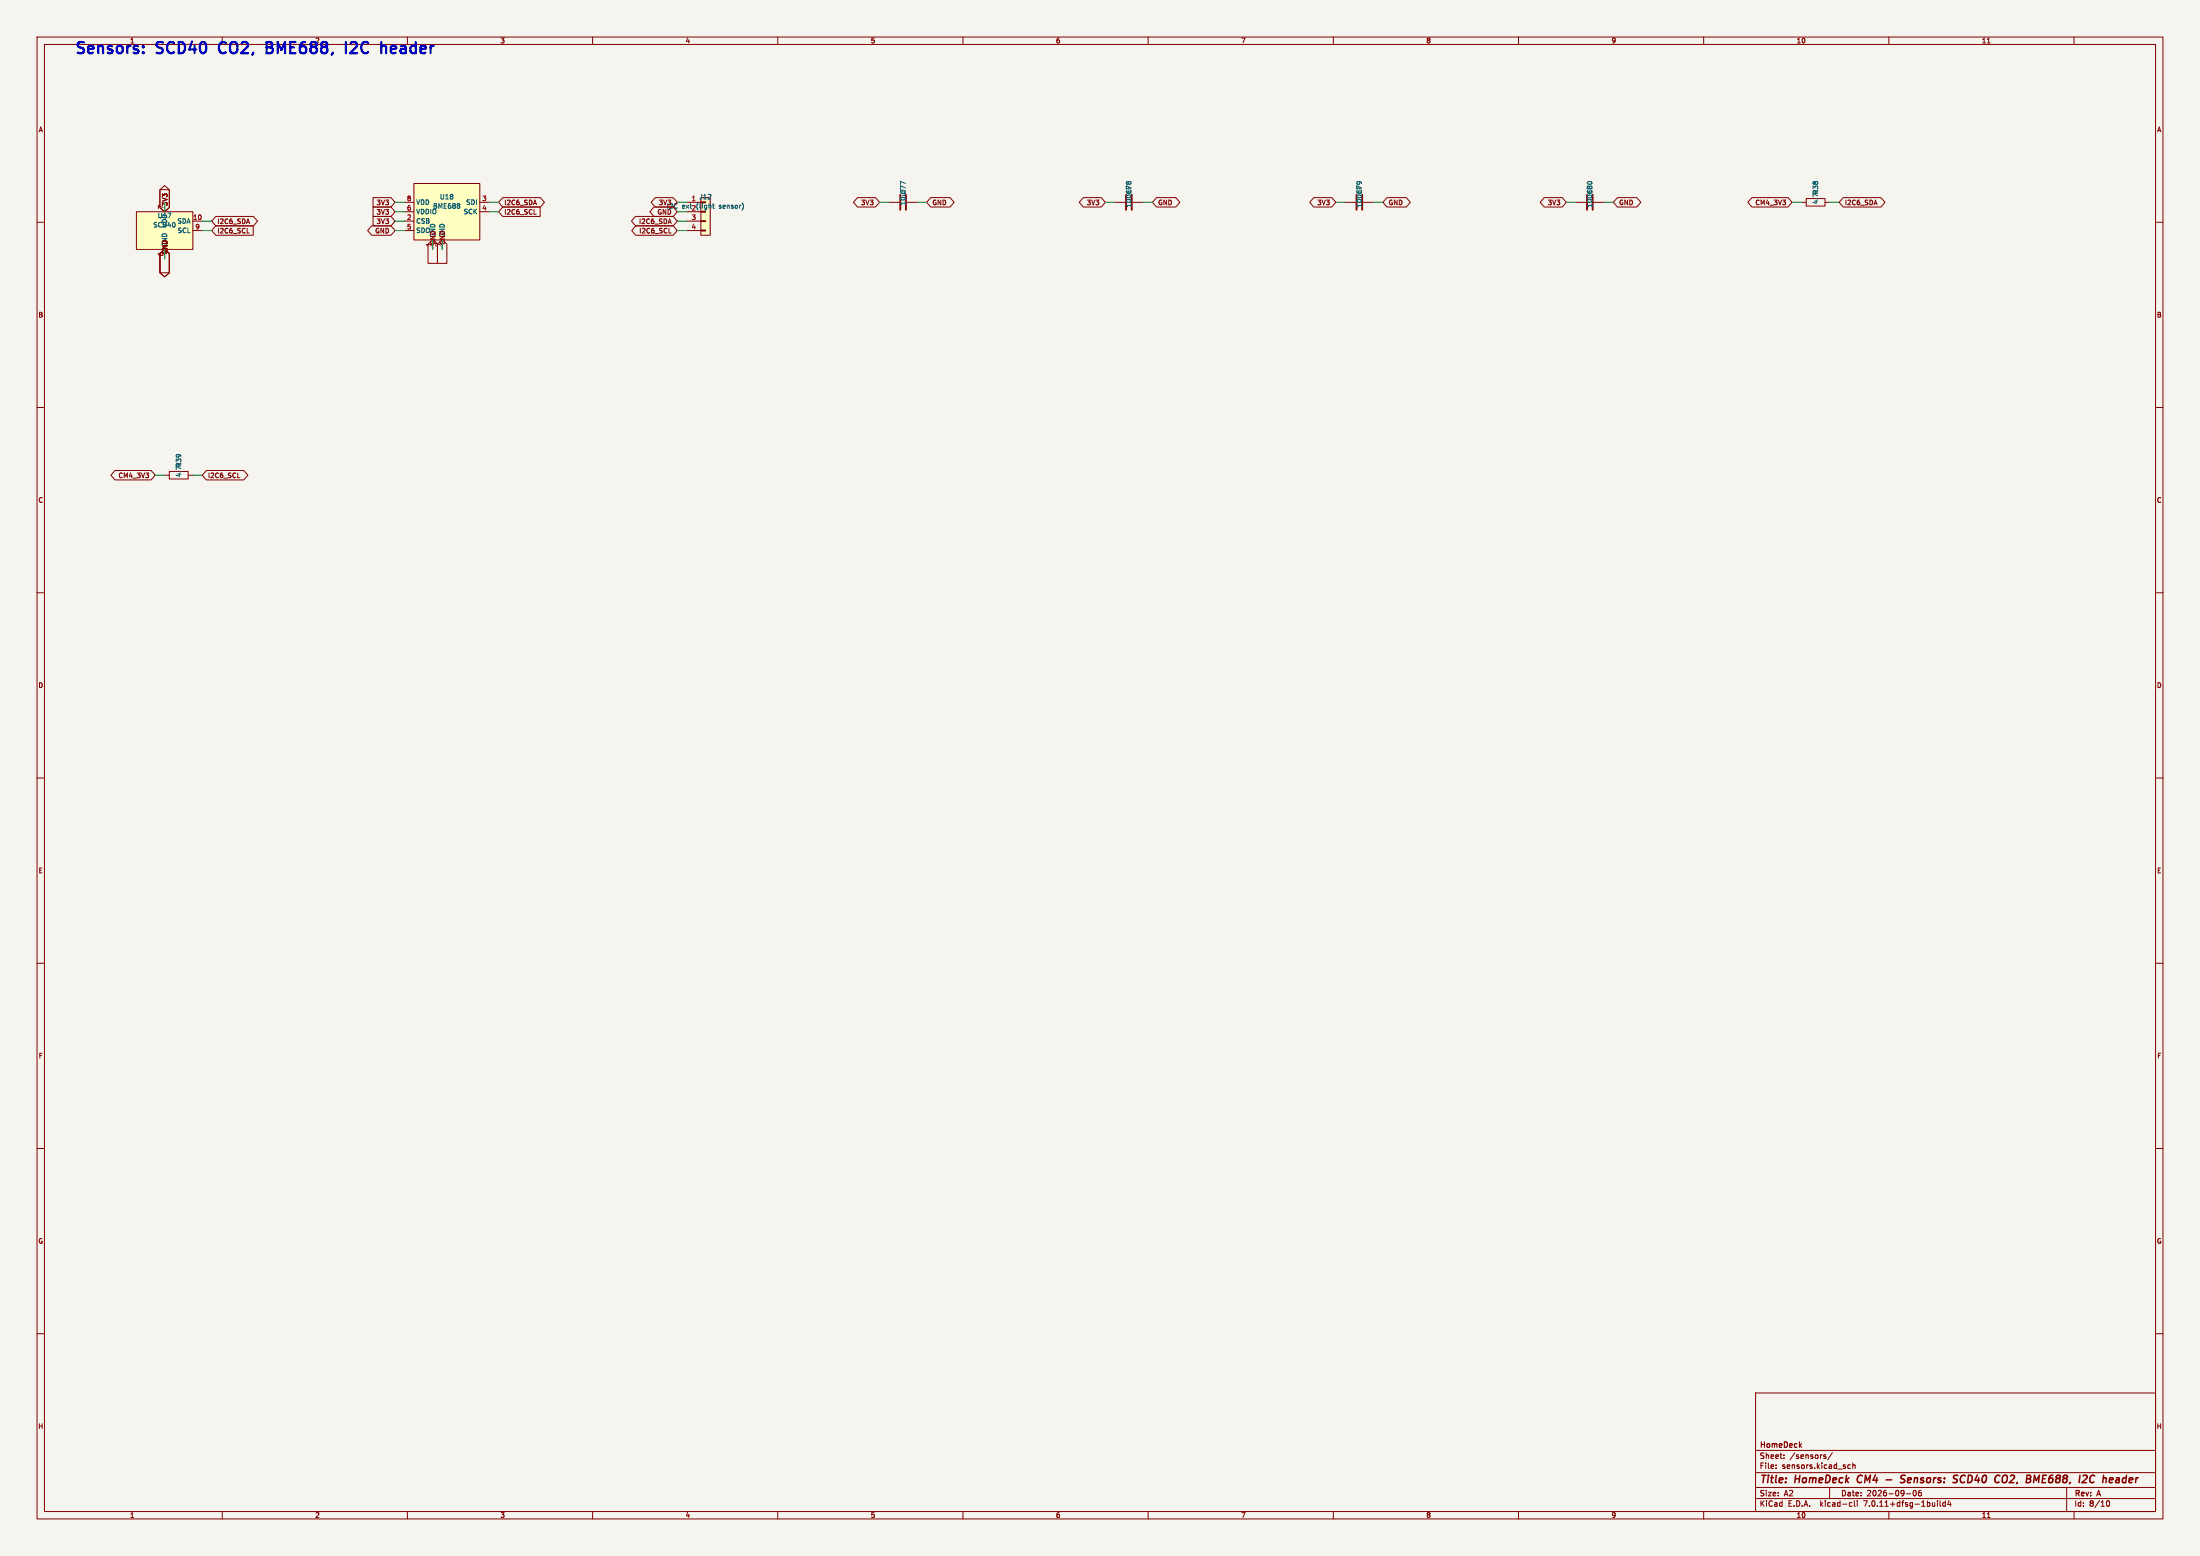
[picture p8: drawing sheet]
<svg xmlns="http://www.w3.org/2000/svg" width="594mm" height="420mm" viewBox="0 0 594 420" stroke-linecap="round" stroke-linejoin="round" font-family="sans-serif">
<path d="M0 0h594v420h-594z" fill="#f5f4ef" stroke="#f5f4ef" stroke-width=".27"/>
<g fill="none" stroke="#840000" stroke-width=".27">
<path d="M10 10h574v400h-574zM12 12h570v396h-570zM60 10v2M110 10v2M160 10v2M210 10v2M260 10v2M310 10v2M360 10v2M410 10v2M460 10v2M510 10v2"/>
<path d="M536.6 11.6h.7M560 10v2M10 60h2M36.8 57.2h15.3v10.1h-15.3zM43.2 51.2h2.5v4.8l-1.3 1.2-1.2-1.2zM43.2 51.2l1.2-1.1 1.3 1.1v4.8l-1.3 1.2-1.2-1.2zM44.4 54.6v2.6M52.1 59.7h2.5M58.3 58.4h10.1l1.1 1.3-1.1 1.3h-10.1l-1.2-1.3zM100.7 53.3h4.9l1.1 1.3-1.1 1.3h-4.9zM100.7 55.9h4.9l1.1 1.3-1.1 1.2h-4.9zM100.7 58.4h4.9l1.1 1.3-1.1 1.3h-4.9z"/>
<path d="M109.2 59.7h2.6M109.2 54.6h2.6M109.2 57.2h2.6M111.8 49.5h17.7v15.3h-17.7zM129.5 54.6h2.6M129.5 57.2h2.6M135.7 53.3h10.2l1.1 1.3-1.1 1.3h-10.2l-1.1-1.3zM135.7 55.9h10.1v2.5h-10.1l-1.1-1.2zM144.2 57.8h.6M171.6 58.4h10.2l1.1 1.3-1.1 1.3h-10.2l-1.1-1.3zM176.6 55.9h5.2l1.1 1.3-1.1 1.2h-5.2l-1.1-1.2zM176.9 53.3h4.9l1.1 1.3-1.1 1.3h-4.9l-1.1-1.3z"/>
<path d="M185.4 59.7h3.8M185.4 54.6h3.8M185.4 57.2h3.8M189.2 59.6h1.3v.2h-1.3zM189.2 53.3h2.6v10.2h-2.6zM231.5 53.3h4.9l1.1 1.3-1.1 1.3h-4.9l-1.1-1.3zM240 54.6h2.8M244.9 54.6h2.7M251.3 53.3h5.2l1.1 1.3-1.1 1.3h-5.2l-1.1-1.3zM292.5 53.3h4.8l1.1 1.3-1.1 1.3h-4.8l-1.1-1.3zM301 54.6h2.8M305.8 54.6h2.8"/>
<path d="M312.3 53.3h5.2l1.1 1.3-1.1 1.3h-5.2l-1.2-1.3zM354.7 53.3h4.9l1.1 1.3-1.1 1.3h-4.9l-1.1-1.3zM363.2 54.6h2.8M368 54.6h2.8M374.5 53.3h5.2l1.1 1.3-1.1 1.3h-5.2l-1.1-1.3zM417 53.3h4.8l1.1 1.3-1.1 1.3h-4.8l-1.2-1.3zM425.4 54.6h2.8M430.3 54.6h2.8M436.7 53.3h5.2l1.1 1.3-1.1 1.3h-5.2l-1.1-1.3zM473 53.3h9.8l1.1 1.3-1.1 1.3h-9.8l-1.1-1.3zM486.4 54.6h1.3M487.7 53.6h5.1v2h-5.1z"/>
<path d="M492.8 54.6h1.2M497.7 53.3h10.1l1.2 1.3-1.2 1.3h-10.1l-1.1-1.3zM582 60h2M43.2 68.4l1.2-1.1 1.3 1.1v5.2l-1.3 1.1-1.2-1.1zM43.2 68.4l1.2-1.1 1.3 1.1v5.2h-2.5zM44.4 67.3v2.6M52.1 62.2h2.5M58.3 61h10.1v2.5h-10.1l-1.2-1.3zM66.7 62.9h.6M100.4 61h5.2l1.1 1.2-1.1 1.3h-5.2l-1.1-1.3zM109.2 62.2h2.6M115.6 65.9l1.2-1.1 1.3 1.1v5.2h-2.5z"/>
<path d="M116.8 64.8v2.5M118.1 65.9l1.3-1.1 1.3 1.1v5.2h-2.6zM119.4 64.8v2.5M171.7 61h10.1l1.1 1.2-1.1 1.3h-10.1l-1.1-1.3zM180.6 62.9h.6M185.4 62.2h3.8M189.2 62.1h1.3v.3h-1.3zM10 110h2M582 110h2M31.1 127h9.7l1.1 1.3-1.1 1.2h-9.7l-1.2-1.2zM44.4 128.3h1.3M45.7 127.3h5.1v2h-5.1z"/>
<path d="M50.8 128.3h1.3M55.7 127h10.1l1.1 1.3-1.1 1.2h-10.1l-1.1-1.2zM64.2 128.9h.6M10 160h2M582 160h2M10 210h2M582 210h2M10 260h2M582 260h2M10 310h2M582 310h2M10 360h2"/>
<path d="M474 376h108v32h-108zM582 360h2M474 397.5h108M474 391.5h108M479.5 396.2v.2M479.5 395.4v.2M481.7 393.5v.2M481.7 392.7v.2M492.5 393.1l.5 .1v.3l-.2 .2-.4-.1M492.5 392.7h.5M494.7 392.1l-1.2 1.9M499.6 395.4h-.4l-.3 .3 .1 .6h.6"/>
<path d="M500.2 395.5l.6-.1 .1 1M500.2 394.9v1.5M60 408v2M110 408v2M160 408v2M210 408v2M260 408v2M310 408v2M360 408v2M410 408v2M460 408v2M474 404.5h108"/>
<path d="M474 401.5h108M494 401.5v3M499.6 405.6h.4M500 406.5l-.4 .1M500.7 405.1v1.3l.2 .2M501.5 405.1v.1M501.5 405.6v1M510 408v2M514.7 403.2h1.2M516.7 402.3h.2a.8 .8 0 0 1 .5 .7 .8 .8 0 0 1-.5 .8 1 1 0 0 1-.2-1.5zM518.7 402.3h-.5l-.2 .3v.9l.2 .3 .5-.2v-.7l-.5-.1-.2 .3M523.1 405.1v.1"/>
<path d="M523.1 405.6v1M523.8 405.1v1.3l.2 .2M525.2 405.6h-.4l-.3 .3 .2 .6h.5M525.2 405.1v1.5M526.2 405l-.3 1.1h.9M526.6 405.6v1M536.6 409.6h.7M558 401.5v6.5M560 408v2M568.7 405.6l.4-.5a.8 .8 0 0 1 .5 .7 .8 .8 0 0 1-.5 .8l-.4-.6"/>
</g>
<path d="M501.8 398.5l-.3 .8 .2 .8M509.3 399.4h1.5M514.4 398.3l-.7-.1-.3 .2-.1 .6 .8 .3 .2 .5-.5 .4-.7-.1M528.4 398.2l.2 .1M530.1 398.2a1.03 1.03 0 0 0-.8 1 1.03 1.03 0 0 0 .7 1M540.7 398.9a.71 .71 0 0 1 .5-.7 .71 .71 0 0 1 .7 .3 1.47 1.47 0 0 1-.5 1.7h-.4l-.4-.3M549.8 399.6l.8-1.4-.2 2M564.3 399.9l.5 .3 .6-.2M565.6 398.4l-.6-.2-.6 .5M573.5 398.9l-.4 .3-.1 .6 .2 .3 .5 .1" fill="none" stroke="#840000" stroke-width=".4"/>
<g fill="#ffffc2" stroke="#ffffc2" stroke-width=".27">
<path d="M111.8 49.5h17.7v15.3h-17.7z"/>
<path d="M36.8 57.2h15.3v10.1h-15.3z"/>
<path d="M189.2 53.3h2.6v10.2h-2.6z"/>
</g>
<path d="M124.1 55.1v.3M124.1 55.6v.5M192.4 55.4h.5M192.6 56l.3 .2" fill="none" stroke="#006464" stroke-width=".27"/>
<path d="M243.1 52.6v4M244.6 52.6v4M304 52.6v4M305.6 52.6v4M366.3 52.6v4M367.8 52.6v4M428.5 52.6v4M430 52.6v4" fill="none" stroke="#840000" stroke-width=".51"/>
<path d="M59.4 11.8a2.08 2.08 0 0 0 0 2.1M72 12.8h1M73 12.8l.4 .1M73.4 11.6l-.4-.2h-1v3l1.4-.2M73.4 12.5l-.4 .3M93.4 11.4v3M96.1 11.5l-1-.1-.4 .2M96.3 12.6l-1.8 1.8h1.9M106.8 12.5l-.8-.1-.5 .4 .2 1.4 .3 .2 .8-.2M107 13.1l-1.5 .3" fill="none" stroke="#0000c2" stroke-width=".6"/>
<g fill="none" stroke="#009600" stroke-width=".27">
<path d="M44.4 54.6v2.6M54.6 59.7h2.5M106.7 54.6h2.5M106.7 59.7h2.5M106.7 57.2h2.5M132.1 54.6h2.5M132.1 57.2h2.5M182.9 54.6h2.5M182.9 59.7h2.5M182.9 57.2h2.5M237.5 54.6h2.5M247.6 54.6h2.6"/>
<path d="M298.4 54.6h2.6M308.6 54.6h2.5M360.7 54.6h2.5M370.8 54.6h2.6M422.9 54.6h2.5M433.1 54.6h2.5M483.9 54.6h2.5M494 54.6h2.6M44.4 67.3v2.6M54.6 62.2h2.5M106.7 62.2h2.5M116.8 64.8v2.5"/>
<path d="M119.4 64.8v2.5M182.9 62.2h2.5M41.9 128.3h2.5M52.1 128.3h2.5"/>
</g>
<g font-size="4.2" fill="#0000c2">
<text x="20" y="14.7">Sensors:</text>
<text x="42.5" y="14.7">SCD40</text>
<text x="60.5" y="14.7">CO2,</text>
<text x="74.5" y="14.7">BME688,</text>
<text x="97.1" y="14.7">I2C</text>
<text x="107.9" y="14.7">header</text>
</g>
<g font-size="2.8" fill="#840000">
<text x="475" y="400.9">Title:</text>
<text x="484.7" y="400.9">HomeDeck</text>
<text x="502.3" y="400.9">CM4</text>
<text x="515.6" y="400.9">Sensors:</text>
<text x="530.6" y="400.9">SCD40</text>
<text x="542.7" y="400.9">CO2,</text>
<text x="551.9" y="400.9">BME688,</text>
<text x="567" y="400.9">I2C</text>
<text x="574.2" y="400.9">header</text>
</g>
<g font-size="2.1" fill="#840000">
<text x="475" y="394">Sheet:</text>
<text x="475" y="391.2">HomeDeck</text>
<text x="483.2" y="394">/sensors/</text>
<text x="475" y="396.7">File:</text>
<text x="481.1" y="396.7">sensors.kicad_sch</text>
<text x="475" y="406.9">KiCad</text>
<text x="475" y="404.1">Size:</text>
<text x="481.7" y="404.1">A2</text>
<text x="482.7" y="406.9">E.D.A.</text>
<text x="491.6" y="406.9">kicad-cli</text>
<text x="497" y="404.1">Date:</text>
<text x="503.5" y="406.9">7.0.11+dfsg-1build4</text>
<text x="504" y="404.1">2026-09-06</text>
<text x="560" y="404.3">Rev:</text>
<text x="560" y="406.9">Id:</text>
<text x="564.1" y="406.9">8/10</text>
<text x="566.4" y="404.3">A</text>
</g>
<g font-size="1.8" fill="#0000c2">
<text x="35" y="11.9">1</text>
<text x="85" y="11.9">2</text>
</g>
<g font-size="1.8" fill="#840000">
<text x="135" y="11.9">3</text>
<text x="185" y="11.9">4</text>
<text x="235" y="11.9">5</text>
<text x="285" y="11.9">6</text>
<text x="335" y="11.9">7</text>
<text x="385" y="11.9">8</text>
<text x="435" y="11.9">9</text>
<text x="485" y="11.9">10</text>
<text x="535" y="11.9">11</text>
<text x="10.3" y="35.9">A</text>
<text x="582.3" y="35.9">A</text>
<text x="45.4" y="55.7" transform="rotate(-90 45.4 55.7)">3V3</text>
<text x="101.5" y="55.6">3V3</text>
<text x="101.5" y="58.1">3V3</text>
<text x="136" y="55.6">I2C6_SDA</text>
<text x="136" y="58.1">I2C6_SCL</text>
<text x="177.4" y="58.1">GND</text>
<text x="177.7" y="55.6">3V3</text>
<text x="179.9" y="56.5">I2C</text>
<text x="232.4" y="55.6">3V3</text>
<text x="251.6" y="55.6">GND</text>
<text x="293.3" y="55.6">3V3</text>
<text x="312.6" y="55.6">GND</text>
<text x="355.5" y="55.6">3V3</text>
<text x="374.8" y="55.6">GND</text>
<text x="417.8" y="55.6">3V3</text>
<text x="437" y="55.6">GND</text>
<text x="473.8" y="55.6">CM4_3V3</text>
<text x="498" y="55.6">I2C6_SDA</text>
<text x="58.6" y="63.2">I2C6_SCL</text>
<text x="58.6" y="60.6">I2C6_SDA</text>
<text x="101.2" y="63.2">GND</text>
<text x="101.5" y="60.6">3V3</text>
<text x="112.3" y="63.1">SDO</text>
<text x="172.4" y="60.6">I2C6_SDA</text>
<text x="172.5" y="63.2">I2C6_SCL</text>
<text x="44.2" y="69.3" transform="rotate(-90 44.2 69.3)">6</text>
<text x="45.4" y="68.7" transform="rotate(-90 45.4 68.7)">GND</text>
<text x="116.6" y="66.7" transform="rotate(-90 116.6 66.7)">1</text>
<text x="117.8" y="66.2" transform="rotate(-90 117.8 66.2)">GND</text>
<text x="119.1" y="66.7" transform="rotate(-90 119.1 66.7)">7</text>
<text x="120.3" y="66.2" transform="rotate(-90 120.3 66.2)">GND</text>
<text x="10.3" y="85.9">B</text>
<text x="582.3" y="85.9">B</text>
<text x="31.9" y="129.2">CM4_3V3</text>
<text x="56" y="129.2">I2C6_SCL</text>
<text x="10.3" y="135.9">C</text>
<text x="582.3" y="135.9">C</text>
<text x="10.3" y="185.9">D</text>
<text x="582.3" y="185.9">D</text>
<text x="10.3" y="235.9">E</text>
<text x="582.3" y="235.9">E</text>
<text x="10.3" y="285.9">F</text>
<text x="582.3" y="285.9">F</text>
<text x="10.3" y="335.9">G</text>
<text x="582.3" y="335.9">G</text>
<text x="10.2" y="385.9">H</text>
<text x="582.2" y="385.9">H</text>
<text x="35" y="409.9">1</text>
<text x="85" y="409.9">2</text>
<text x="135" y="409.9">3</text>
<text x="185" y="409.9">4</text>
<text x="235" y="409.9">5</text>
<text x="285" y="409.9">6</text>
<text x="335" y="409.9">7</text>
<text x="385" y="409.9">8</text>
<text x="435" y="409.9">9</text>
<text x="485" y="409.9">10</text>
<text x="535" y="409.9">11</text>
</g>
<g font-size="1.8" fill="#006464">
<text x="244.7" y="52.6" transform="rotate(-90 244.7 52.6)">C77</text>
<text x="305.7" y="52.6" transform="rotate(-90 305.7 52.6)">C78</text>
<text x="367.9" y="52.6" transform="rotate(-90 367.9 52.6)">C79</text>
<text x="430.1" y="52.6" transform="rotate(-90 430.1 52.6)">C80</text>
<text x="42.5" y="59.1">U17</text>
<text x="112.3" y="58">VDDIO</text>
<text x="112.3" y="55.5">VDD</text>
<text x="116.8" y="56.5">BME688</text>
<text x="118.7" y="54">U18</text>
<text x="125.1" y="58">SCK</text>
<text x="125.7" y="55.5">SDI</text>
<text x="184.1" y="56.5">ext2 (light</text>
<text x="186.6" y="54.4">1 J12</text>
<text x="194.5" y="56.5">sensor)</text>
<text x="244.7" y="55.5" transform="rotate(-90 244.7 55.5)">10uF</text>
<text x="305.7" y="56.1" transform="rotate(-90 305.7 56.1)">100nF</text>
<text x="367.9" y="56.1" transform="rotate(-90 367.9 56.1)">100nF</text>
<text x="430.1" y="56.1" transform="rotate(-90 430.1 56.1)">100nF</text>
<text x="491.1" y="55.2" transform="rotate(-90 491.1 55.2)">4.7kR38</text>
<text x="41.3" y="61.6">SCD40</text>
<text x="45.3" y="61.5" transform="rotate(-90 45.3 61.5)">VDD</text>
<text x="47.8" y="60.6">SDA</text>
<text x="47.9" y="63.1">SCL</text>
<text x="112.3" y="60.6">CSB</text>
<text x="117.7" y="64.3" transform="rotate(-90 117.7 64.3)">GND</text>
<text x="120.2" y="64.3" transform="rotate(-90 120.2 64.3)">GND</text>
<text x="45.3" y="66.8" transform="rotate(-90 45.3 66.8)">GND</text>
<text x="49.1" y="128.9" transform="rotate(-90 49.1 128.9)">4.7kR39</text>
</g>
<g font-size="1.8" fill="#a90000">
<text x="44.2" y="56.6" transform="rotate(-90 44.2 56.6)">7</text>
<text x="52" y="59.4">10</text>
<text x="109.8" y="59.4">2</text>
<text x="109.8" y="56.9">6</text>
<text x="109.8" y="54.4">8</text>
<text x="130.1" y="54.4">3</text>
<text x="130.1" y="56.9">4</text>
<text x="186.6" y="59.4">3</text>
<text x="52.6" y="62">9</text>
<text x="109.8" y="62">5</text>
<text x="186.6" y="62">4</text>
</g>
</svg>
